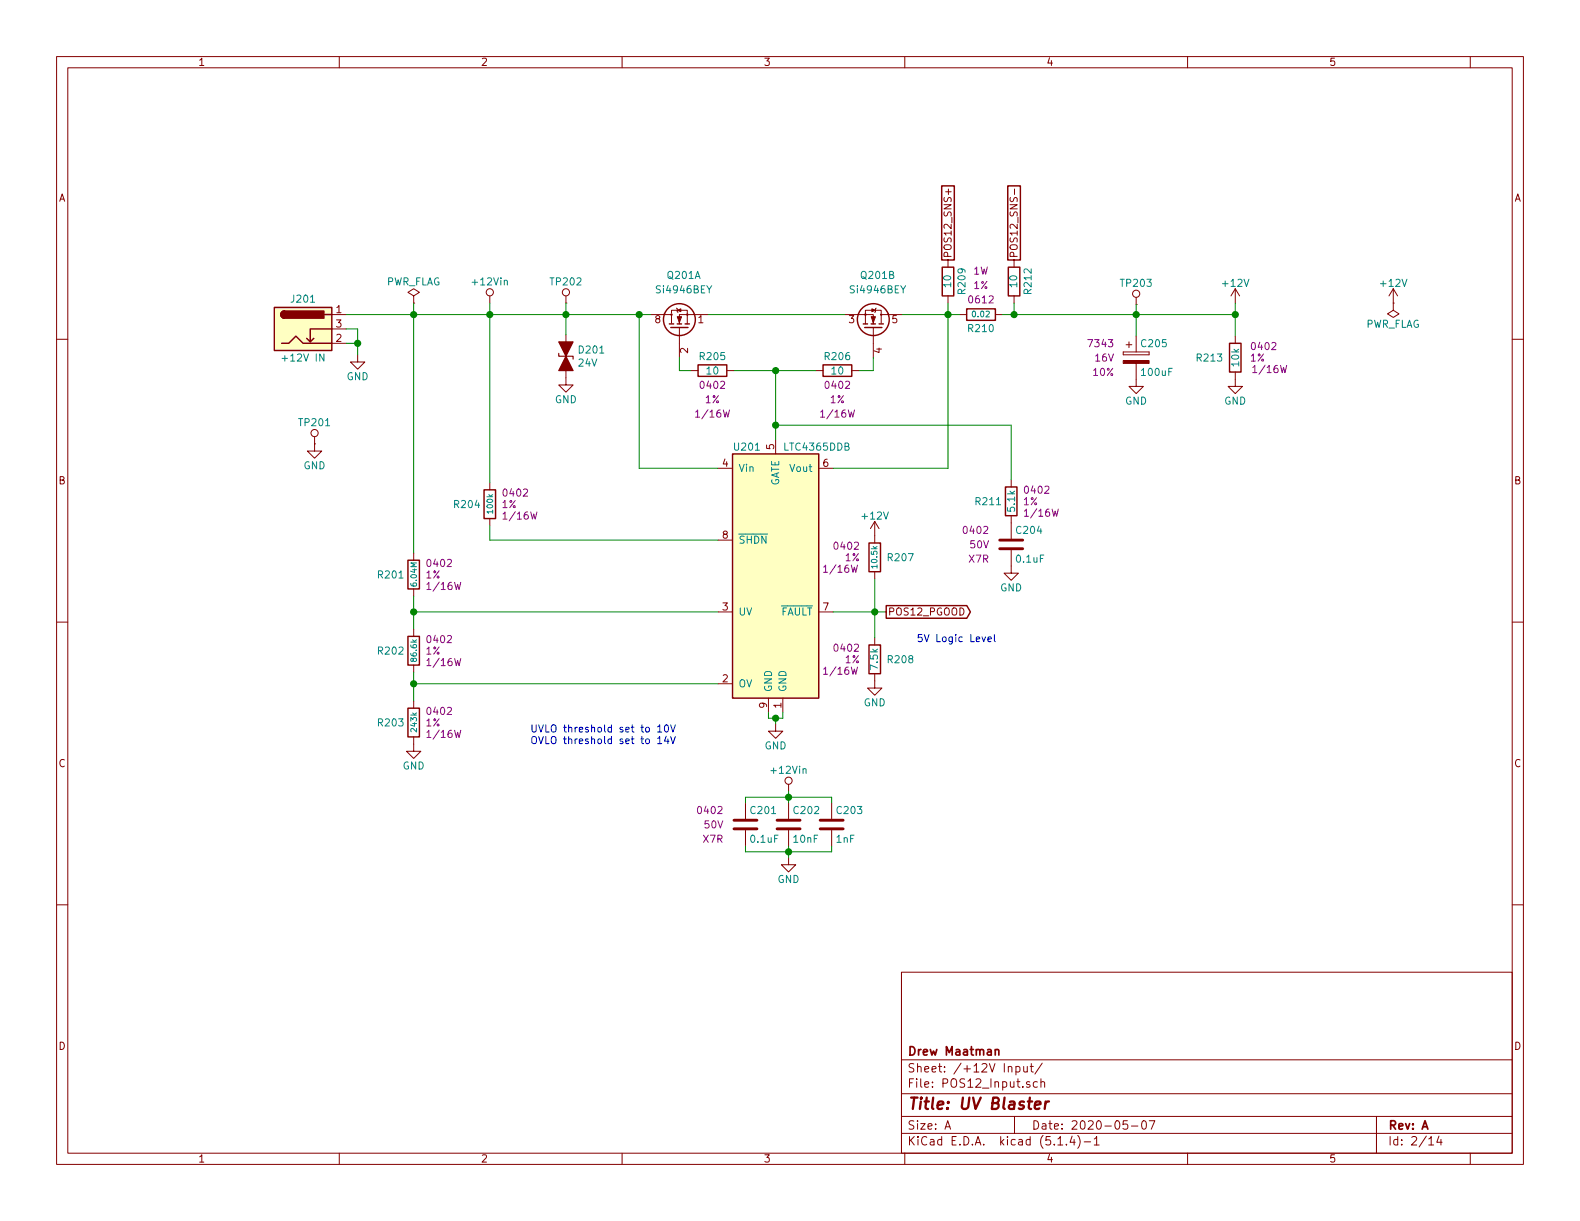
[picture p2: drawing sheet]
EESchema Schematic File Version 4
LIBS:UV_Blaster-cache
EELAYER 30 0
EELAYER END
$Descr A 11000 8500
encoding utf-8
Sheet 2 14
Title "UV Blaster"
Date "2020-05-07"
Rev "A"
Comp "Drew Maatman"
Comment1 ""
Comment2 ""
Comment3 ""
Comment4 ""
$EndDescr
$Comp
L power:GND #PWR0207
U 1 1
P 5400 5040
F 0 "#PWR0207" H 5400 4790 50  0001 C CNN
F 1 "GND" H 5400 4890 50  0000 C CNN
F 2 "" H 5400 5040 50  0001 C CNN
F 3 "" H 5400 5040 50  0001 C CNN
	1    5400 5040
	1    0    0    -1  
$EndComp
Wire Wire Line
	5400 5040 5400 5000
Wire Wire Line
	5400 5000 5350 5000
Wire Wire Line
	5350 5000 5350 4960
Wire Wire Line
	5400 5000 5450 5000
Wire Wire Line
	5450 5000 5450 4960
Connection ~ 5400 5000
$Comp
L Custom_Library:R_Custom R?
U 1 1
P 2880 4000
AR Path="/5BB2595E/5BB576E9" Ref="R?"  Part="1" 
AR Path="/5BAAE0FA/5BB576E9" Ref="R?"  Part="1" 
AR Path="/5BB86F23/5BB576E9" Ref="R?"  Part="1" 
AR Path="/5C1D5C9E/5BB576E9" Ref="R?"  Part="1" 
AR Path="/5CB6F1ED/5BB576E9" Ref="R?"  Part="1" 
AR Path="/5E939CFF/5BB576E9" Ref="R?"  Part="1" 
AR Path="/5E9E0E87/5BB576E9" Ref="R201"  Part="1" 
F 0 "R201" H 2820 4000 50  0000 R CNN
F 1 "6.04M" V 2880 4000 40  0000 C CNN
F 2 "Resistors_SMD:R_0402" H 2880 4000 50  0001 C CNN
F 3 "" H 2880 4000 50  0001 C CNN
F 4 "541-CRCW04026M04FKEDCT-ND" H 3180 4400 60  0001 C CNN "Digi-Key PN"
F 5 "0402" H 2960 4080 50  0000 L CNN "display_footprint"
F 6 "1%" H 2960 4000 50  0000 L CNN "Tolerance"
F 7 "1/16W" H 2960 3920 50  0000 L CNN "Wattage"
	1    2880 4000
	1    0    0    -1  
$EndComp
$Comp
L Custom_Library:C_Custom C?
U 1 1
P 5190 5740
AR Path="/5BAAE16C/5BB576FA" Ref="C?"  Part="1" 
AR Path="/5BB181D8/5BB576FA" Ref="C?"  Part="1" 
AR Path="/5BB2595E/5BB576FA" Ref="C?"  Part="1" 
AR Path="/5BAAE0FA/5BB576FA" Ref="C?"  Part="1" 
AR Path="/5BB86F23/5BB576FA" Ref="C?"  Part="1" 
AR Path="/5C1D5C9E/5BB576FA" Ref="C?"  Part="1" 
AR Path="/5CB6F1ED/5BB576FA" Ref="C?"  Part="1" 
AR Path="/5E939CFF/5BB576FA" Ref="C?"  Part="1" 
AR Path="/5E9E0E87/5BB576FA" Ref="C201"  Part="1" 
F 0 "C201" H 5215 5840 50  0000 L CNN
F 1 "0.1uF" H 5215 5640 50  0000 L CNN
F 2 "Capacitors_SMD:C_0402" H 5228 5590 50  0001 C CNN
F 3 "" H 5215 5840 50  0001 C CNN
F 4 "0402" H 5040 5840 50  0000 R CNN "display_footprint"
F 5 "50V" H 5040 5740 50  0000 R CNN "Voltage"
F 6 "X7R" H 5040 5640 50  0000 R CNN "Dielectric"
F 7 "490-10701-1-ND" H 5615 6240 60  0001 C CNN "Digi-Key PN"
	1    5190 5740
	1    0    0    -1  
$EndComp
$Comp
L Custom_Library:C_Custom C?
U 1 1
P 5490 5740
AR Path="/5BAAE16C/5BB57705" Ref="C?"  Part="1" 
AR Path="/5BB181D8/5BB57705" Ref="C?"  Part="1" 
AR Path="/5BB2595E/5BB57705" Ref="C?"  Part="1" 
AR Path="/5BAAE0FA/5BB57705" Ref="C?"  Part="1" 
AR Path="/5BB86F23/5BB57705" Ref="C?"  Part="1" 
AR Path="/5C1D5C9E/5BB57705" Ref="C?"  Part="1" 
AR Path="/5CB6F1ED/5BB57705" Ref="C?"  Part="1" 
AR Path="/5E939CFF/5BB57705" Ref="C?"  Part="1" 
AR Path="/5E9E0E87/5BB57705" Ref="C202"  Part="1" 
F 0 "C202" H 5515 5840 50  0000 L CNN
F 1 "10nF" H 5515 5640 50  0000 L CNN
F 2 "Capacitors_SMD:C_0402" H 5528 5590 50  0001 C CNN
F 3 "" H 5515 5840 50  0001 C CNN
F 4 "0402" H 5340 5840 50  0001 R CNN "display_footprint"
F 5 "50V" H 5340 5740 50  0001 R CNN "Voltage"
F 6 "X7R" H 5340 5640 50  0001 R CNN "Dielectric"
F 7 "490-13295-1-ND" H 5915 6240 60  0001 C CNN "Digi-Key PN"
	1    5490 5740
	1    0    0    -1  
$EndComp
$Comp
L Custom_Library:C_Custom C?
U 1 1
P 5790 5740
AR Path="/5BAAE16C/5BB57710" Ref="C?"  Part="1" 
AR Path="/5BB181D8/5BB57710" Ref="C?"  Part="1" 
AR Path="/5BB2595E/5BB57710" Ref="C?"  Part="1" 
AR Path="/5BAAE0FA/5BB57710" Ref="C?"  Part="1" 
AR Path="/5BB86F23/5BB57710" Ref="C?"  Part="1" 
AR Path="/5C1D5C9E/5BB57710" Ref="C?"  Part="1" 
AR Path="/5CB6F1ED/5BB57710" Ref="C?"  Part="1" 
AR Path="/5E939CFF/5BB57710" Ref="C?"  Part="1" 
AR Path="/5E9E0E87/5BB57710" Ref="C203"  Part="1" 
F 0 "C203" H 5815 5840 50  0000 L CNN
F 1 "1nF" H 5815 5640 50  0000 L CNN
F 2 "Capacitors_SMD:C_0402" H 5828 5590 50  0001 C CNN
F 3 "" H 5815 5840 50  0001 C CNN
F 4 "0402" H 5640 5840 50  0001 R CNN "display_footprint"
F 5 "50V" H 5640 5740 50  0001 R CNN "Voltage"
F 6 "X7R" H 5640 5640 50  0001 R CNN "Dielectric"
F 7 "399-1032-1-ND" H 6215 6240 60  0001 C CNN "Digi-Key PN"
	1    5790 5740
	1    0    0    -1  
$EndComp
Wire Wire Line
	5490 5970 5490 5930
Wire Wire Line
	5490 5930 5190 5930
Wire Wire Line
	5190 5930 5190 5890
Connection ~ 5490 5930
Wire Wire Line
	5490 5930 5490 5890
Wire Wire Line
	5490 5930 5790 5930
Wire Wire Line
	5790 5930 5790 5890
Wire Wire Line
	5490 5510 5490 5550
Wire Wire Line
	5190 5590 5190 5550
Wire Wire Line
	5190 5550 5490 5550
Wire Wire Line
	5790 5550 5790 5590
Connection ~ 5490 5550
Wire Wire Line
	5490 5550 5490 5590
Wire Wire Line
	5490 5550 5790 5550
$Comp
L Custom_Library:R_Custom R?
U 1 1
P 2880 4530
AR Path="/5BB2595E/5BB57974" Ref="R?"  Part="1" 
AR Path="/5BAAE0FA/5BB57974" Ref="R?"  Part="1" 
AR Path="/5BB86F23/5BB57974" Ref="R?"  Part="1" 
AR Path="/5C1D5C9E/5BB57974" Ref="R?"  Part="1" 
AR Path="/5CB6F1ED/5BB57974" Ref="R?"  Part="1" 
AR Path="/5E939CFF/5BB57974" Ref="R?"  Part="1" 
AR Path="/5E9E0E87/5BB57974" Ref="R202"  Part="1" 
F 0 "R202" H 2820 4530 50  0000 R CNN
F 1 "86.6k" V 2880 4530 40  0000 C CNN
F 2 "Resistors_SMD:R_0402" H 2880 4530 50  0001 C CNN
F 3 "" H 2880 4530 50  0001 C CNN
F 4 "P86.6KLCT-ND" H 3180 4930 60  0001 C CNN "Digi-Key PN"
F 5 "0402" H 2960 4610 50  0000 L CNN "display_footprint"
F 6 "1%" H 2960 4530 50  0000 L CNN "Tolerance"
F 7 "1/16W" H 2960 4450 50  0000 L CNN "Wattage"
F 8 "P86.6KLCT-ND" H 2880 4530 50  0001 C CNN "Flow_Control"
	1    2880 4530
	1    0    0    -1  
$EndComp
$Comp
L Custom_Library:R_Custom R?
U 1 1
P 2880 5030
AR Path="/5BB2595E/5BB579AE" Ref="R?"  Part="1" 
AR Path="/5BAAE0FA/5BB579AE" Ref="R?"  Part="1" 
AR Path="/5BB86F23/5BB579AE" Ref="R?"  Part="1" 
AR Path="/5C1D5C9E/5BB579AE" Ref="R?"  Part="1" 
AR Path="/5CB6F1ED/5BB579AE" Ref="R?"  Part="1" 
AR Path="/5E939CFF/5BB579AE" Ref="R?"  Part="1" 
AR Path="/5E9E0E87/5BB579AE" Ref="R203"  Part="1" 
F 0 "R203" H 2820 5030 50  0000 R CNN
F 1 "243k" V 2880 5030 40  0000 C CNN
F 2 "Resistors_SMD:R_0402" H 2880 5030 50  0001 C CNN
F 3 "" H 2880 5030 50  0001 C CNN
F 4 "YAG3070CT-ND" H 3180 5430 60  0001 C CNN "Digi-Key PN"
F 5 "0402" H 2960 5110 50  0000 L CNN "display_footprint"
F 6 "1%" H 2960 5030 50  0000 L CNN "Tolerance"
F 7 "1/16W" H 2960 4950 50  0000 L CNN "Wattage"
	1    2880 5030
	1    0    0    -1  
$EndComp
$Comp
L power:GND #PWR0204
U 1 1
P 2880 5180
F 0 "#PWR0204" H 2880 4930 50  0001 C CNN
F 1 "GND" H 2880 5030 50  0000 C CNN
F 2 "" H 2880 5180 50  0001 C CNN
F 3 "" H 2880 5180 50  0001 C CNN
	1    2880 5180
	1    0    0    -1  
$EndComp
Wire Wire Line
	2880 4760 2880 4680
Wire Wire Line
	2880 4760 2880 4880
Connection ~ 2880 4760
Wire Wire Line
	2880 4260 2880 4150
Wire Wire Line
	2880 4260 2880 4380
Connection ~ 2880 4260
$Comp
L Custom_Library:R_Custom R?
U 1 1
P 3410 3510
AR Path="/5BB2595E/5BB590A5" Ref="R?"  Part="1" 
AR Path="/5BAAE0FA/5BB590A5" Ref="R?"  Part="1" 
AR Path="/5BB86F23/5BB590A5" Ref="R?"  Part="1" 
AR Path="/5C1D5C9E/5BB590A5" Ref="R?"  Part="1" 
AR Path="/5CB6F1ED/5BB590A5" Ref="R?"  Part="1" 
AR Path="/5E939CFF/5BB590A5" Ref="R?"  Part="1" 
AR Path="/5E9E0E87/5BB590A5" Ref="R204"  Part="1" 
F 0 "R204" H 3350 3510 50  0000 R CNN
F 1 "100k" V 3410 3510 40  0000 C CNN
F 2 "Resistors_SMD:R_0402" H 3410 3510 50  0001 C CNN
F 3 "" H 3410 3510 50  0001 C CNN
F 4 "311-100KLRCT-ND" H 3710 3910 60  0001 C CNN "Digi-Key PN"
F 5 "0402" H 3490 3590 50  0000 L CNN "display_footprint"
F 6 "1%" H 3490 3510 50  0000 L CNN "Tolerance"
F 7 "1/16W" H 3490 3430 50  0000 L CNN "Wattage"
	1    3410 3510
	1    0    0    -1  
$EndComp
Wire Wire Line
	3410 3760 3410 3660
Wire Wire Line
	4930 2190 5880 2190
$Comp
L Custom_Library:R_Custom R205
U 1 1
P 4960 2580
F 0 "R205" V 4860 2580 50  0000 C CNN
F 1 "10" V 4960 2580 50  0000 C CNN
F 2 "Resistors_SMD:R_0402" H 4960 2580 50  0001 C CNN
F 3 "" H 4960 2580 50  0001 C CNN
F 4 "311-10.0LRCT-ND" H 5260 2980 60  0001 C CNN "Digi-Key PN"
F 5 "0402" V 5060 2580 50  0000 C CNN "display_footprint"
F 6 "1%" V 5160 2580 50  0000 C CNN "Tolerance"
F 7 "1/16W" V 5260 2580 50  0000 C CNN "Wattage"
	1    4960 2580
	0    1    1    0   
$EndComp
$Comp
L Custom_Library:R_Custom R206
U 1 1
P 5830 2580
F 0 "R206" V 5730 2580 50  0000 C CNN
F 1 "10" V 5830 2580 50  0000 C CNN
F 2 "Resistors_SMD:R_0402" H 5830 2580 50  0001 C CNN
F 3 "" H 5830 2580 50  0001 C CNN
F 4 "311-10.0LRCT-ND" H 6130 2980 60  0001 C CNN "Digi-Key PN"
F 5 "0402" V 5930 2580 50  0000 C CNN "display_footprint"
F 6 "1%" V 6030 2580 50  0000 C CNN "Tolerance"
F 7 "1/16W" V 6130 2580 50  0000 C CNN "Wattage"
	1    5830 2580
	0    1    1    0   
$EndComp
Wire Wire Line
	4810 2580 4730 2580
Wire Wire Line
	4730 2580 4730 2490
Wire Wire Line
	6080 2490 6080 2580
Wire Wire Line
	6080 2580 5980 2580
$Comp
L Custom_Library:R_Custom R?
U 1 1
P 7040 3490
AR Path="/5BB2595E/5BB5D0CA" Ref="R?"  Part="1" 
AR Path="/5BAAE0FA/5BB5D0CA" Ref="R?"  Part="1" 
AR Path="/5BB86F23/5BB5D0CA" Ref="R?"  Part="1" 
AR Path="/5C1D5C9E/5BB5D0CA" Ref="R?"  Part="1" 
AR Path="/5CB6F1ED/5BB5D0CA" Ref="R?"  Part="1" 
AR Path="/5E939CFF/5BB5D0CA" Ref="R?"  Part="1" 
AR Path="/5E9E0E87/5BB5D0CA" Ref="R211"  Part="1" 
F 0 "R211" H 6980 3490 50  0000 R CNN
F 1 "5.1k" V 7040 3490 50  0000 C CNN
F 2 "Resistors_SMD:R_0402" H 7040 3490 50  0001 C CNN
F 3 "" H 7040 3490 50  0001 C CNN
F 4 "P5.10KLCT-ND" H 7340 3890 60  0001 C CNN "Digi-Key PN"
F 5 "0402" H 7120 3570 50  0000 L CNN "display_footprint"
F 6 "1%" H 7120 3490 50  0000 L CNN "Tolerance"
F 7 "1/16W" H 7120 3410 50  0000 L CNN "Wattage"
	1    7040 3490
	1    0    0    -1  
$EndComp
$Comp
L power:GND #PWR0212
U 1 1
P 7040 3940
F 0 "#PWR0212" H 7040 3690 50  0001 C CNN
F 1 "GND" H 7040 3790 50  0000 C CNN
F 2 "" H 7040 3940 50  0001 C CNN
F 3 "" H 7040 3940 50  0001 C CNN
	1    7040 3940
	1    0    0    -1  
$EndComp
Wire Wire Line
	5400 3060 5400 2960
Wire Wire Line
	5400 2580 5110 2580
Wire Wire Line
	5400 2580 5680 2580
Connection ~ 5400 2580
Connection ~ 5400 2960
Wire Wire Line
	5400 2960 5400 2580
$Comp
L power:GND #PWR0209
U 1 1
P 5490 5970
F 0 "#PWR0209" H 5490 5720 50  0001 C CNN
F 1 "GND" H 5490 5820 50  0000 C CNN
F 2 "" H 5490 5970 50  0001 C CNN
F 3 "" H 5490 5970 50  0001 C CNN
	1    5490 5970
	1    0    0    -1  
$EndComp
Wire Wire Line
	3410 3360 3410 2190
Wire Wire Line
	2880 2190 3410 2190
Wire Wire Line
	2880 2190 2880 3850
Connection ~ 3410 2190
Wire Wire Line
	5000 3260 4450 3260
Wire Wire Line
	4450 3260 4450 2190
Wire Wire Line
	4450 2190 4530 2190
Connection ~ 2880 2190
$Comp
L Custom_Library:+12Vin #PWR0205
U 1 1
P 3410 2110
F 0 "#PWR0205" H 3410 1960 50  0001 C CNN
F 1 "+12Vin" H 3410 2260 50  0000 C CNN
F 2 "" H 3410 2110 50  0000 C CNN
F 3 "" H 3410 2110 50  0000 C CNN
	1    3410 2110
	1    0    0    -1  
$EndComp
Wire Wire Line
	3410 2110 3410 2190
$Comp
L Custom_Library:+12Vin #PWR0208
U 1 1
P 5490 5510
F 0 "#PWR0208" H 5490 5360 50  0001 C CNN
F 1 "+12Vin" H 5490 5660 50  0000 C CNN
F 2 "" H 5490 5510 50  0000 C CNN
F 3 "" H 5490 5510 50  0000 C CNN
	1    5490 5510
	1    0    0    -1  
$EndComp
Wire Wire Line
	5800 3260 6600 3260
Wire Wire Line
	6600 3260 6600 2190
Wire Wire Line
	6600 2190 6280 2190
$Comp
L Custom_Library:CP_Tant_Custom C205
U 1 1
P 7910 2490
F 0 "C205" H 7935 2590 50  0000 L CNN
F 1 "100uF" H 7935 2390 50  0000 L CNN
F 2 "Capacitors_Tantalum_SMD:CP_Tantalum_Case-X_EIA-7343-43_Reflow" H 7948 2340 50  0001 C CNN
F 3 "" H 7935 2590 50  0001 C CNN
F 4 "718-1102-1-ND" H 7910 2490 50  0001 C CNN "Digi-Key PN"
F 5 "7343" H 7760 2590 50  0000 R CNN "display_footprint"
F 6 "16V" H 7760 2490 50  0000 R CNN "Voltage"
F 7 "10%" H 7760 2390 50  0000 R CNN "Tolerance"
	1    7910 2490
	1    0    0    -1  
$EndComp
$Comp
L power:GND #PWR0213
U 1 1
P 7910 2640
F 0 "#PWR0213" H 7910 2390 50  0001 C CNN
F 1 "GND" H 7910 2490 50  0000 C CNN
F 2 "" H 7910 2640 50  0001 C CNN
F 3 "" H 7910 2640 50  0001 C CNN
	1    7910 2640
	1    0    0    -1  
$EndComp
Wire Wire Line
	7040 3340 7040 2960
Wire Wire Line
	5400 2960 7040 2960
Wire Wire Line
	5800 4260 6090 4260
Wire Wire Line
	6090 4260 6090 4030
Text GLabel 6170 4260 2    50   Output ~ 0
POS12_PGOOD
Wire Wire Line
	6170 4260 6090 4260
Connection ~ 6090 4260
$Comp
L power:PWR_FLAG #FLG0202
U 1 1
P 2880 2110
F 0 "#FLG0202" H 2880 2185 50  0001 C CNN
F 1 "PWR_FLAG" H 2880 2260 50  0000 C CNN
F 2 "" H 2880 2110 50  0001 C CNN
F 3 "~" H 2880 2110 50  0001 C CNN
	1    2880 2110
	1    0    0    -1  
$EndComp
Wire Wire Line
	2880 2110 2880 2190
Wire Wire Line
	3410 2190 3940 2190
Connection ~ 4450 2190
Wire Wire Line
	3410 3760 5000 3760
Wire Wire Line
	2880 4260 5000 4260
Wire Wire Line
	2880 4760 5000 4760
$Comp
L Device:D_TVS_ALT D201
U 1 1
P 3940 2480
F 0 "D201" V 3894 2559 50  0000 L CNN
F 1 "24V" V 3985 2559 50  0000 L CNN
F 2 "Diodes_SMD:D_SMA" H 3940 2480 50  0001 C CNN
F 3 "~" H 3940 2480 50  0001 C CNN
F 4 "SMAJ24CALFCT-ND" H 3940 2480 50  0001 C CNN "Digi-Key PN"
	1    3940 2480
	0    1    1    0   
$EndComp
$Comp
L power:GND #PWR0206
U 1 1
P 3940 2630
F 0 "#PWR0206" H 3940 2380 50  0001 C CNN
F 1 "GND" H 3940 2480 50  0000 C CNN
F 2 "" H 3940 2630 50  0001 C CNN
F 3 "" H 3940 2630 50  0001 C CNN
	1    3940 2630
	1    0    0    -1  
$EndComp
Wire Wire Line
	3940 2330 3940 2190
Connection ~ 3940 2190
Wire Wire Line
	3940 2190 4450 2190
$Comp
L Custom_Library:LTC4365DDB U201
U 1 1
P 5400 4010
F 0 "U201" H 5100 4910 50  0000 L CNN
F 1 "LTC4365DDB" H 5450 4910 50  0000 L CNN
F 2 "Housings_DFN_QFN:DFN-8-1EP_2x3mm_Pitch0.5mm" H 5400 4010 50  0001 C CNN
F 3 "http://cds.linear.com/docs/en/datasheet/4365fa.pdf" H 5400 4260 50  0001 C CNN
F 4 "LTC4365IDDB#TRMPBFCT-ND" H 5400 4010 50  0001 C CNN "Digi-Key PN"
	1    5400 4010
	1    0    0    -1  
$EndComp
$Comp
L Connector:Barrel_Jack_Switch J201
U 1 1
P 2110 2290
F 0 "J201" H 2110 2500 50  0000 C CNN
F 1 "+12V IN" H 2110 2090 50  0000 C CNN
F 2 "Connectors:BARREL_JACK" H 2160 2250 50  0001 C CNN
F 3 "~" H 2160 2250 50  0001 C CNN
F 4 "" H -50 -740 50  0001 C CNN "Digi-Key PN"
	1    2110 2290
	1    0    0    -1  
$EndComp
$Comp
L power:GND #PWR0202
U 1 1
P 2490 2470
F 0 "#PWR0202" H 2490 2220 50  0001 C CNN
F 1 "GND" H 2490 2320 50  0000 C CNN
F 2 "" H 2490 2470 50  0001 C CNN
F 3 "" H 2490 2470 50  0001 C CNN
	1    2490 2470
	1    0    0    -1  
$EndComp
Wire Wire Line
	2490 2470 2490 2390
Wire Wire Line
	2490 2390 2410 2390
Wire Wire Line
	2490 2390 2490 2290
Wire Wire Line
	2490 2290 2410 2290
Connection ~ 2490 2390
Text Notes 3690 5190 0    50   ~ 0
UVLO threshold set to 10V\nOVLO threshold set to 14V
$Comp
L Custom_Library:C_Custom C?
U 1 1
P 7040 3790
AR Path="/5BAAE16C/5C025CB2" Ref="C?"  Part="1" 
AR Path="/5BB181D8/5C025CB2" Ref="C?"  Part="1" 
AR Path="/5BB2595E/5C025CB2" Ref="C?"  Part="1" 
AR Path="/5BAAE0FA/5C025CB2" Ref="C?"  Part="1" 
AR Path="/5BB86F23/5C025CB2" Ref="C?"  Part="1" 
AR Path="/5C1D5C9E/5C025CB2" Ref="C?"  Part="1" 
AR Path="/5CB6F1ED/5C025CB2" Ref="C?"  Part="1" 
AR Path="/5E939CFF/5C025CB2" Ref="C?"  Part="1" 
AR Path="/5E9E0E87/5C025CB2" Ref="C204"  Part="1" 
F 0 "C204" H 7065 3890 50  0000 L CNN
F 1 "0.1uF" H 7065 3690 50  0000 L CNN
F 2 "Capacitors_SMD:C_0402" H 7078 3640 50  0001 C CNN
F 3 "" H 7065 3890 50  0001 C CNN
F 4 "0402" H 6890 3890 50  0000 R CNN "display_footprint"
F 5 "50V" H 6890 3790 50  0000 R CNN "Voltage"
F 6 "X7R" H 6890 3690 50  0000 R CNN "Dielectric"
F 7 "490-10701-1-ND" H 7465 4290 60  0001 C CNN "Digi-Key PN"
	1    7040 3790
	1    0    0    -1  
$EndComp
Wire Wire Line
	2410 2190 2880 2190
Wire Wire Line
	7910 2340 7910 2190
$Comp
L Custom_Library:R_Custom R210
U 1 1
P 6830 2190
F 0 "R210" V 6730 2190 50  0000 C CNN
F 1 "0.02" V 6830 2190 40  0000 C CNN
F 2 "Resistors_SMD:R_0612" H 6830 2190 50  0001 C CNN
F 3 "" H 6830 2190 50  0001 C CNN
F 4 "P16010CT-ND" H 7130 2590 60  0001 C CNN "Digi-Key PN"
F 5 "0612" V 6930 2190 50  0000 C CNN "display_footprint"
F 6 "1%" V 7030 2190 50  0000 C CNN "Tolerance"
F 7 "1W" V 7130 2190 50  0000 C CNN "Wattage"
	1    6830 2190
	0    -1   -1   0   
$EndComp
$Comp
L power:+12V #PWR0214
U 1 1
P 8600 2110
F 0 "#PWR0214" H 8600 1960 50  0001 C CNN
F 1 "+12V" H 8600 2250 50  0000 C CNN
F 2 "" H 8600 2110 50  0001 C CNN
F 3 "" H 8600 2110 50  0001 C CNN
	1    8600 2110
	1    0    0    -1  
$EndComp
$Comp
L power:PWR_FLAG #FLG0203
U 1 1
P 9700 2110
F 0 "#FLG0203" H 9700 2185 50  0001 C CNN
F 1 "PWR_FLAG" H 9700 2260 50  0000 C CNN
F 2 "" H 9700 2110 50  0001 C CNN
F 3 "~" H 9700 2110 50  0001 C CNN
	1    9700 2110
	-1   0    0    1   
$EndComp
$Comp
L power:+12V #PWR0216
U 1 1
P 9700 2110
F 0 "#PWR0216" H 9700 1960 50  0001 C CNN
F 1 "+12V" H 9700 2250 50  0000 C CNN
F 2 "" H 9700 2110 50  0001 C CNN
F 3 "" H 9700 2110 50  0001 C CNN
	1    9700 2110
	1    0    0    -1  
$EndComp
$Comp
L Custom_Library:TP TP?
U 1 1
P 2190 3090
AR Path="/5C1D5CD8/5C358180" Ref="TP?"  Part="1" 
AR Path="/5C1D5C9E/5C358180" Ref="TP?"  Part="1" 
AR Path="/5CB6F1ED/5C358180" Ref="TP?"  Part="1" 
AR Path="/5E939CFF/5C358180" Ref="TP?"  Part="1" 
AR Path="/5E9E0E87/5C358180" Ref="TP201"  Part="1" 
F 0 "TP201" H 2190 3240 50  0000 C CNN
F 1 "TP" H 2190 3240 50  0001 C CNN
F 2 "Pin_Headers:Pin_Header_Angled_1x01_Pitch2.54mm" H 2190 3090 60  0001 C CNN
F 3 "" H 2190 3090 60  0000 C CNN
	1    2190 3090
	1    0    0    -1  
$EndComp
$Comp
L power:GND #PWR0201
U 1 1
P 2190 3090
F 0 "#PWR0201" H 2190 2840 50  0001 C CNN
F 1 "GND" H 2190 2940 50  0000 C CNN
F 2 "" H 2190 3090 50  0001 C CNN
F 3 "" H 2190 3090 50  0001 C CNN
	1    2190 3090
	1    0    0    -1  
$EndComp
$Comp
L Custom_Library:TP TP?
U 1 1
P 3940 2110
AR Path="/5C1D5CD8/5C35D7C8" Ref="TP?"  Part="1" 
AR Path="/5C1D5C9E/5C35D7C8" Ref="TP?"  Part="1" 
AR Path="/5CB6F1ED/5C35D7C8" Ref="TP?"  Part="1" 
AR Path="/5E939CFF/5C35D7C8" Ref="TP?"  Part="1" 
AR Path="/5E9E0E87/5C35D7C8" Ref="TP202"  Part="1" 
F 0 "TP202" H 3940 2260 50  0000 C CNN
F 1 "TP" H 3940 2260 50  0001 C CNN
F 2 "Custom Footprints Library:Test_Point" H 3940 2110 60  0001 C CNN
F 3 "" H 3940 2110 60  0000 C CNN
	1    3940 2110
	1    0    0    -1  
$EndComp
Wire Wire Line
	3940 2110 3940 2190
$Comp
L Custom_Library:TP TP?
U 1 1
P 7910 2120
AR Path="/5C1D5CD8/5C361228" Ref="TP?"  Part="1" 
AR Path="/5C1D5C9E/5C361228" Ref="TP?"  Part="1" 
AR Path="/5CB6F1ED/5C361228" Ref="TP?"  Part="1" 
AR Path="/5E939CFF/5C361228" Ref="TP?"  Part="1" 
AR Path="/5E9E0E87/5C361228" Ref="TP203"  Part="1" 
F 0 "TP203" H 7910 2270 50  0000 C CNN
F 1 "TP" H 7910 2270 50  0001 C CNN
F 2 "Custom Footprints Library:Test_Point" H 7910 2120 60  0001 C CNN
F 3 "" H 7910 2120 60  0000 C CNN
	1    7910 2120
	1    0    0    -1  
$EndComp
Wire Wire Line
	7910 2120 7910 2190
Connection ~ 7910 2190
Wire Wire Line
	6980 2190 7060 2190
Connection ~ 7060 2190
Wire Wire Line
	7060 2190 7910 2190
Text GLabel 7060 1810 1    50   UnSpc ~ 0
POS12_SNS-
Text GLabel 6600 1810 1    50   UnSpc ~ 0
POS12_SNS+
$Comp
L power:GND #PWR0211
U 1 1
P 6090 4740
F 0 "#PWR0211" H 6090 4490 50  0001 C CNN
F 1 "GND" H 6090 4590 50  0000 C CNN
F 2 "" H 6090 4740 50  0001 C CNN
F 3 "" H 6090 4740 50  0001 C CNN
	1    6090 4740
	1    0    0    -1  
$EndComp
Wire Wire Line
	6090 4440 6090 4260
$Comp
L power:+12V #PWR0210
U 1 1
P 6090 3730
F 0 "#PWR0210" H 6090 3580 50  0001 C CNN
F 1 "+12V" H 6090 3870 50  0000 C CNN
F 2 "" H 6090 3730 50  0001 C CNN
F 3 "" H 6090 3730 50  0001 C CNN
	1    6090 3730
	1    0    0    -1  
$EndComp
$Comp
L Custom_Library:R_Custom R?
U 1 1
P 6600 1960
AR Path="/5CB0BC26/5E2A9B38" Ref="R?"  Part="1" 
AR Path="/5E1352F5/5E2A9B38" Ref="R?"  Part="1" 
AR Path="/5CB6F1ED/5E2A9B38" Ref="R?"  Part="1" 
AR Path="/5E939CFF/5E2A9B38" Ref="R?"  Part="1" 
AR Path="/5E9E0E87/5E2A9B38" Ref="R209"  Part="1" 
F 0 "R209" V 6500 1960 50  0000 C CNN
F 1 "10" V 6600 1960 50  0000 C CNN
F 2 "Resistors_SMD:R_0402" H 6600 1960 50  0001 C CNN
F 3 "" H 6600 1960 50  0001 C CNN
F 4 "0402" V 6700 1960 50  0001 C CNN "display_footprint"
F 5 "1%" V 6800 1960 50  0001 C CNN "Tolerance"
F 6 "1/16W" V 6900 1960 50  0001 C CNN "Wattage"
F 7 "Telemetry" H 6600 1960 50  0001 C CNN "Configuration"
F 8 "311-10.0LRCT-ND" H 6600 1960 50  0001 C CNN "Digi-Key PN"
	1    6600 1960
	-1   0    0    -1  
$EndComp
$Comp
L Custom_Library:R_Custom R?
U 1 1
P 7060 1960
AR Path="/5CB0BC26/5E2AD172" Ref="R?"  Part="1" 
AR Path="/5E1352F5/5E2AD172" Ref="R?"  Part="1" 
AR Path="/5CB6F1ED/5E2AD172" Ref="R?"  Part="1" 
AR Path="/5E939CFF/5E2AD172" Ref="R?"  Part="1" 
AR Path="/5E9E0E87/5E2AD172" Ref="R212"  Part="1" 
F 0 "R212" V 6960 1960 50  0000 C CNN
F 1 "10" V 7060 1960 50  0000 C CNN
F 2 "Resistors_SMD:R_0402" H 7060 1960 50  0001 C CNN
F 3 "" H 7060 1960 50  0001 C CNN
F 4 "0402" V 7160 1960 50  0001 C CNN "display_footprint"
F 5 "1%" V 7260 1960 50  0001 C CNN "Tolerance"
F 6 "1/16W" V 7360 1960 50  0001 C CNN "Wattage"
F 7 "Telemetry" H 7060 1960 50  0001 C CNN "Configuration"
F 8 "311-10.0LRCT-ND" H 7060 1960 50  0001 C CNN "Digi-Key PN"
	1    7060 1960
	-1   0    0    -1  
$EndComp
Wire Wire Line
	6600 2110 6600 2190
Wire Wire Line
	6600 2190 6680 2190
Wire Wire Line
	7060 2190 7060 2110
$Comp
L Custom_Library:R_Custom R?
U 1 1
P 8600 2490
AR Path="/5BB27BA3/5EA27739" Ref="R?"  Part="1" 
AR Path="/5BB27BF7/5EA27739" Ref="R?"  Part="1" 
AR Path="/5C1DE17A/5EA27739" Ref="R?"  Part="1" 
AR Path="/5C1E3A08/5EA27739" Ref="R?"  Part="1" 
AR Path="/5D779AE1/5EA27739" Ref="R?"  Part="1" 
AR Path="/5CB7718D/5EA27739" Ref="R?"  Part="1" 
AR Path="/5E0DC082/5EA27739" Ref="R?"  Part="1" 
AR Path="/5E0F9110/5EA27739" Ref="R?"  Part="1" 
AR Path="/5E9E0EA5/5EA27739" Ref="R?"  Part="1" 
AR Path="/5E9E0E87/5EA27739" Ref="R213"  Part="1" 
F 0 "R213" H 8520 2490 50  0000 R CNN
F 1 "10k" V 8600 2490 50  0000 C CNN
F 2 "Resistors_SMD:R_0402" H 8600 2490 50  0001 C CNN
F 3 "" H 8600 2490 50  0001 C CNN
F 4 "0402" H 8700 2570 50  0000 L CNN "display_footprint"
F 5 "1%" H 8700 2490 50  0000 L CNN "Tolerance"
F 6 "1/16W" H 8710 2410 50  0000 L CNN "Wattage"
F 7 "541-3959-1-ND" H 8600 2490 50  0001 C CNN "Digi-Key PN"
	1    8600 2490
	1    0    0    -1  
$EndComp
Wire Wire Line
	8600 2110 8600 2190
Wire Wire Line
	8600 2190 7910 2190
Wire Wire Line
	8600 2340 8600 2190
Connection ~ 8600 2190
$Comp
L power:GND #PWR0215
U 1 1
P 8600 2640
F 0 "#PWR0215" H 8600 2390 50  0001 C CNN
F 1 "GND" H 8600 2490 50  0000 C CNN
F 2 "" H 8600 2640 50  0001 C CNN
F 3 "" H 8600 2640 50  0001 C CNN
	1    8600 2640
	1    0    0    -1  
$EndComp
$Comp
L Custom_Library:Si4946BEY Q201
U 1 1
P 4730 2290
F 0 "Q201" V 5100 2260 50  0000 C CNN
F 1 "Si4946BEY" V 5000 2260 50  0000 C CNN
F 2 "Package_SO:SOIC-8_3.9x4.9mm_P1.27mm" H 4930 2215 50  0001 L CIN
F 3 "" H 4730 2290 50  0001 L CNN
F 4 "SI4946BEY-T1-E3CT-ND" H 5030 2465 60  0001 C CNN "Digi-Key PN"
	1    4730 2290
	0    -1   -1   0   
$EndComp
$Comp
L Custom_Library:Si4946BEY Q201
U 2 1
P 6080 2290
F 0 "Q201" V 6450 2320 50  0000 C CNN
F 1 "Si4946BEY" V 6350 2320 50  0000 C CNN
F 2 "Package_SO:SOIC-8_3.9x4.9mm_P1.27mm" H 6280 2215 50  0001 L CIN
F 3 "" H 6080 2290 50  0001 L CNN
F 4 "SI4946BEY-T1-E3CT-ND" H 6380 2465 60  0001 C CNN "Digi-Key PN"
	2    6080 2290
	0    1    -1   0   
$EndComp
$Comp
L Custom_Library:R_Custom R?
U 1 1
P 6090 3880
AR Path="/5BB27BA3/5EA55EB3" Ref="R?"  Part="1" 
AR Path="/5BB27BF7/5EA55EB3" Ref="R?"  Part="1" 
AR Path="/5C1DE17A/5EA55EB3" Ref="R?"  Part="1" 
AR Path="/5C1E3A08/5EA55EB3" Ref="R?"  Part="1" 
AR Path="/5D779AE1/5EA55EB3" Ref="R?"  Part="1" 
AR Path="/5CB7718D/5EA55EB3" Ref="R?"  Part="1" 
AR Path="/5E0DC082/5EA55EB3" Ref="R?"  Part="1" 
AR Path="/5E0F9110/5EA55EB3" Ref="R?"  Part="1" 
AR Path="/5E9E0EA5/5EA55EB3" Ref="R?"  Part="1" 
AR Path="/5E9E0E87/5EA55EB3" Ref="R207"  Part="1" 
F 0 "R207" H 6010 3880 50  0000 R CNN
F 1 "10.5k" V 6090 3880 40  0000 C CNN
F 2 "Resistors_SMD:R_0402" H 6090 3880 50  0001 C CNN
F 3 "" H 6090 3880 50  0001 C CNN
F 4 "0402" H 6190 3960 50  0000 L CNN "display_footprint"
F 5 "1%" H 6190 3880 50  0000 L CNN "Tolerance"
F 6 "1/16W" H 6200 3800 50  0000 L CNN "Wattage"
F 7 "RMCF0402FT10K5CT-ND" H 2690 620 50  0001 C CNN "Digi-Key PN"
	1    6090 3880
	-1   0    0    -1  
$EndComp
$Comp
L Custom_Library:R_Custom R?
U 1 1
P 6090 4590
AR Path="/5BB27BA3/5EA58995" Ref="R?"  Part="1" 
AR Path="/5BB27BF7/5EA58995" Ref="R?"  Part="1" 
AR Path="/5C1DE17A/5EA58995" Ref="R?"  Part="1" 
AR Path="/5C1E3A08/5EA58995" Ref="R?"  Part="1" 
AR Path="/5D779AE1/5EA58995" Ref="R?"  Part="1" 
AR Path="/5CB7718D/5EA58995" Ref="R?"  Part="1" 
AR Path="/5E0DC082/5EA58995" Ref="R?"  Part="1" 
AR Path="/5E0F9110/5EA58995" Ref="R?"  Part="1" 
AR Path="/5E9E0EA5/5EA58995" Ref="R?"  Part="1" 
AR Path="/5E9E0E87/5EA58995" Ref="R208"  Part="1" 
F 0 "R208" H 6010 4590 50  0000 R CNN
F 1 "7.5k" V 6090 4590 50  0000 C CNN
F 2 "Resistors_SMD:R_0402" H 6090 4590 50  0001 C CNN
F 3 "" H 6090 4590 50  0001 C CNN
F 4 "0402" H 6190 4670 50  0000 L CNN "display_footprint"
F 5 "1%" H 6190 4590 50  0000 L CNN "Tolerance"
F 6 "1/16W" H 6200 4510 50  0000 L CNN "Wattage"
F 7 "RMCF0402FT7K50CT-ND" H 6090 4590 50  0001 C CNN "Digi-Key PN"
	1    6090 4590
	-1   0    0    -1  
$EndComp
Text Notes 6380 4480 0    50   ~ 0
5V Logic Level
Connection ~ 6600 2190
$EndSCHEMATC
